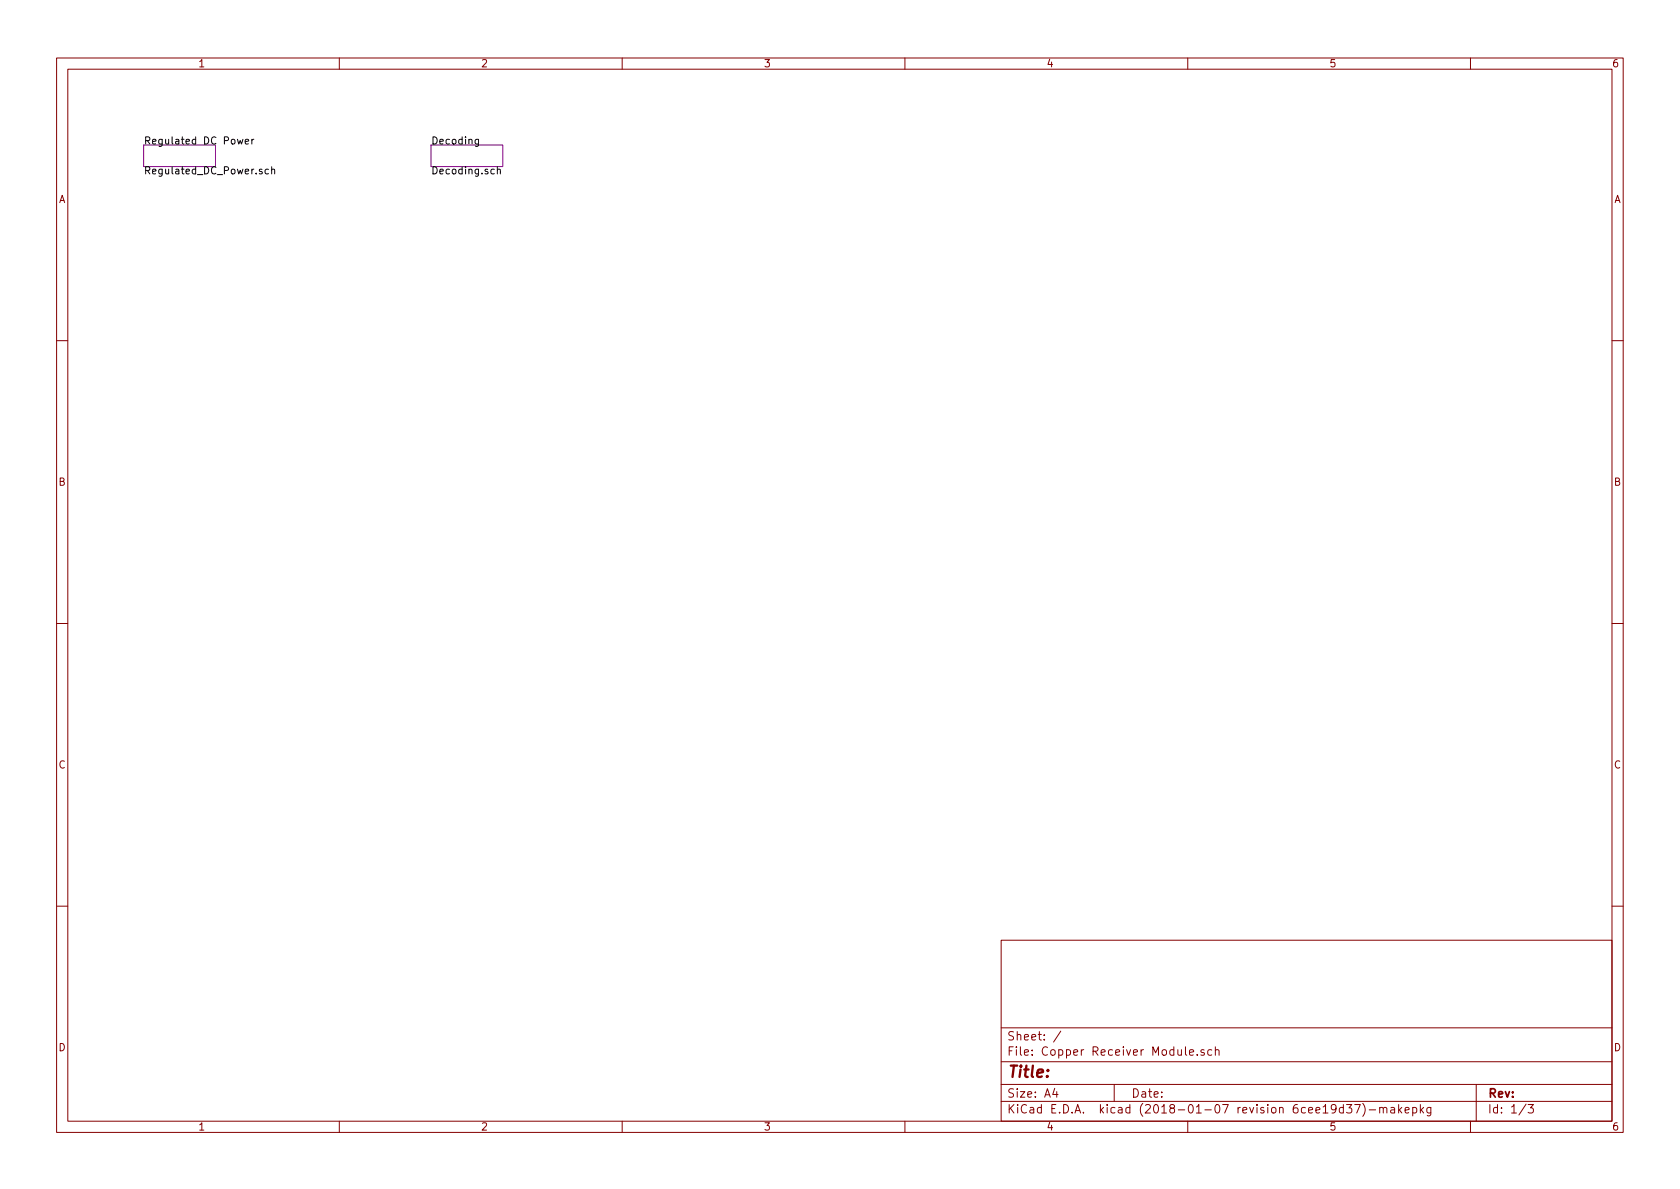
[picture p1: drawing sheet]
<svg xmlns="http://www.w3.org/2000/svg" width="297mm" height="210mm" viewBox="0 0 297 210" stroke-linecap="round" stroke-linejoin="round" font-family="sans-serif">
<g fill="none" stroke="#840000" stroke-width=".18">
<path d="M10 10.3h277v189.9h-277zM12 12.2h273v186.1h-273zM60 10.3v1.9M110 10.3v1.9M160 10.3v1.9M210 10.3v1.9M260 10.3v1.9M10 60.2h2M285 60.2h2M10 110.3h2M285 110.3h2M10 160.2h2"/>
<path d="M177 166.3h108v32h-108zM285 160.2h2M60 198.3v1.9M110 198.3v1.9M160 198.3v1.9M177 194.8h108M177 191.8h108M177 187.8h108M177 181.8h108M186.5 192.5l-.4 1h1M186.8 193v1M187.6 182.3l-1.3 2"/>
<path d="M197 191.8v3M210 198.3v1.9M210.3 186.1l.7-.1v-.3l-.5-.1-.2 .2 .1 .7h.6M211.7 186.5v.1M212.9 185.7a.37 .37 0 0 0-.6 .1l.1 .2 .5 .2 .1 .1-.2 .3-.5-.1M214.2 185.7l-.4-.1-.3 .3 .2 .6h.5M214.9 185.7h.1a.37 .37 0 0 1 .5 .1v.8M214.9 185.1v1.5M237.5 195.9l-.4-.1-.3 .3 .1 .6h.6M237.5 195.3v1.5M238.1 195.3h.9l-.5 .6 .4 .1v.7l-.2 .1-.6-.1M239.5 195.3h1l-.6 1.5"/>
<path d="M240.9 195.1a1.71 1.71 0 0 1 0 2.3M242.1 196.3h1.1M243.9 196l.2-.2 .4 .1 .1 .9M243.9 195.8v1M244.6 196l.2-.2 .3 .1 .1 .9M245.9 195.9h.6l.1 .9M246.6 196.2l-.5 .1-.2 .2v.2l.2 .1 .5-.1M247.3 195.3v1.5M247.4 196.3l.5 .5M247.9 195.8l-.6 .6M248.4 196.3l.7-.1v-.3l-.5-.1-.2 .2 .1 .7h.6M249.8 195.9l.4-.1 .3 .3-.1 .6h-.6"/>
<path d="M249.8 195.8v1.5M251.1 195.3v1.5M251.3 196.3l.4 .5M251.7 195.8l-.6 .6M253 195.8l-.1 1.4-.2 .1h-.4M253 195.9l-.4-.1-.3 .3v.6l.3 .1 .4-.1M260 198.3v1.9M261 191.8v6.5M269.8 195.2l-1.2 2M270.2 195.3h.9l-.5 .6 .4 .1v.7l-.2 .1-.6-.1"/>
</g>
<path d="M25.4 25.6h12.7v3.9h-12.7zM76.2 25.6h12.7v3.9h-12.7z" fill="none" stroke="#840084" stroke-width=".18"/>
<path d="M42 24.6l.2 .9 .3-.6 .2 .6 .3-.9M43.4 25l.6-.1-.1-.2-.4-.1-.1 .2v.6h.5M44.5 24.6v.9M44.9 24.6l-.3 .1-.1 .2M47.5 30l-.4-.1-.2 .2 .1 .6h.5M48 30l.2-.1 .3 .1 .1 .8M48 29.5v1.3M84.6 24.6v1.2l-.2 .1-.3-.1M84.6 24.7l-.3-.1-.3 .3 .1 .5h.5M87.9 30l.2-.1 .3 .1 .1 .8M87.9 29.5v1.3" fill="none" stroke="#000" stroke-width=".18"/>
<text font-size="2.8" fill="#840000" x="178" y="190.5">Title:</text>
<g font-size="2.1" fill="#840000">
<text x="178" y="184">Sheet: /</text>
<text x="178" y="186.7">File: Copper Receiver Module.sch</text>
<text x="178" y="196.9">KiCad E.D.A. kicad (2018-01-07 revision 6cee19d37)-makepkg</text>
<text x="178" y="194.1">Size: A4</text>
<text x="200" y="194.1">Date:</text>
<text x="263" y="194.1">Rev:</text>
<text x="263" y="196.9">Id: 1/3</text>
</g>
<g font-size="1.8" fill="#840000">
<text x="35" y="11.9">1</text>
<text x="85" y="11.9">2</text>
<text x="135" y="11.9">3</text>
<text x="185" y="11.9">4</text>
<text x="235" y="11.9">5</text>
<text x="285" y="11.9">6</text>
<text x="10.4" y="35.9">A</text>
<text x="285.4" y="35.9">A</text>
<text x="10.4" y="85.9">B</text>
<text x="285.4" y="85.9">B</text>
<text x="10.4" y="135.9">C</text>
<text x="285.4" y="135.9">C</text>
<text x="10.4" y="185.9">D</text>
<text x="285.4" y="185.9">D</text>
<text x="35" y="199.9">1</text>
<text x="85" y="199.9">2</text>
<text x="135" y="199.9">3</text>
<text x="185" y="199.9">4</text>
<text x="235" y="199.9">5</text>
<text x="285" y="199.9">6</text>
</g>
<g font-size="1.8">
<text x="25.4" y="25.5">Regulated DC Power</text>
<text x="76.2" y="25.5">Decoding</text>
<text x="25.4" y="30.8">Regulated_DC_Power.sch</text>
<text x="76.2" y="30.8">Decoding.sch</text>
</g>
</svg>
